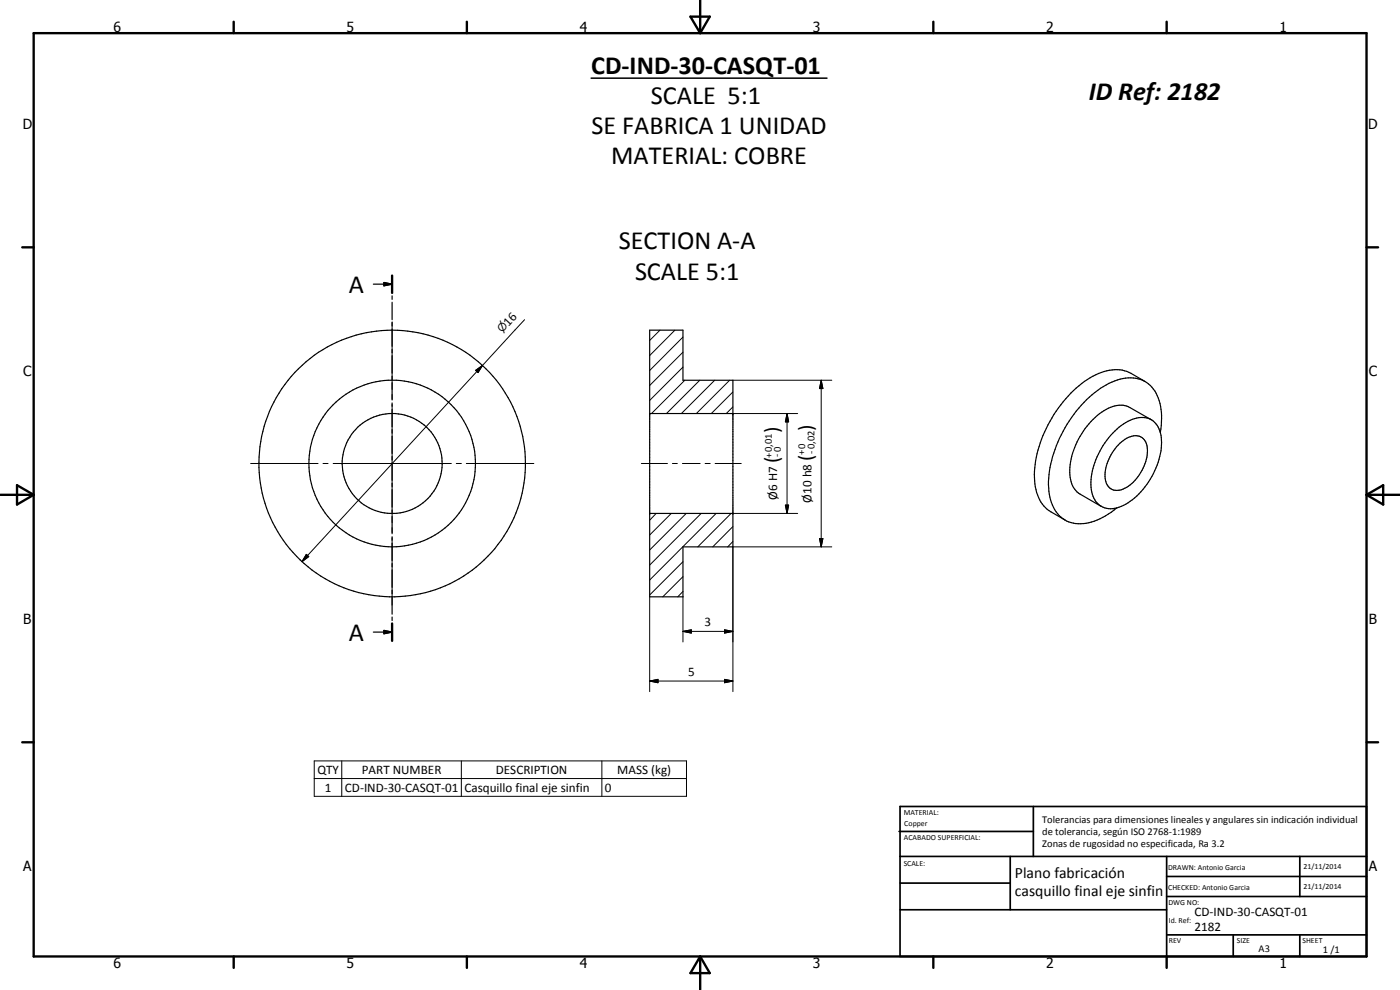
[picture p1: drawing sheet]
<svg xmlns="http://www.w3.org/2000/svg" width="420mm" height="297mm" viewBox="0 0 420 297" stroke-linecap="round" stroke-linejoin="round" font-family="sans-serif">
<g fill="none" stroke="#000" stroke-width=".35">
<path d="M112 85.3h5.7M115.2 84.8l2.5 .5-2.5 .5zM117.7 82.7v5.2M117.7 88.8v1M117.7 90.7v5.2M117.7 96.8v1M117.7 98.7v5.2M195 99.1h10v15h15v50h-15v15h-10zM117.7 104.8v1.1M117.7 106.7v5.3M117.7 112.9v1M117.7 114.8v5.2"/>
<path d="M343.7 114.5l-4.3-2.5a12.1 12.1 0 0 0-11.4 .9 37.6 37.6 0 0 0-17.2 25.4 16.5 16.5 0 0 0 2.5 13.5l1.5 1.4 4.8 2.8M117.7 120.9v1M117.7 122.8v5.3M117.7 128.9v1.1M117.7 130.9v5.2M117.7 136.9v1.1M117.7 138.9v5.2M195 124.1h25M333.9 130a12.2 12.2 0 0 1 9.7-4.7 6.3 6.3 0 0 1 5 6.7 22.6 22.6 0 0 1-12.1 19.9 6 6 0 0 1-9-5 21.9 21.9 0 0 1 6.4-16.9zM336.1 133a5.6 5.6 0 0 1 6.6-1.7 6.4 6.4 0 0 1 1.2 7.2 11.8 11.8 0 0 1-8.3 8.6 3.7 3.7 0 0 1-4-4.2 14.5 14.5 0 0 1 4.5-9.9zM345.5 125.9l-6.4-3.6a7.9 7.9 0 0 0-8.4 1.4 22.6 22.6 0 0 0-9.5 19.6 6.5 6.5 0 0 0 2.9 5l6.4 3.6M348.2 129.8a16.4 16.4 0 0 0-2.5-13.6 9.6 9.6 0 0 0-11.2-1.9 31.8 31.8 0 0 0-15.4 15.1 28.9 28.9 0 0 0-3.8 20.6 9 9 0 0 0 11.5 6.8 20.9 20.9 0 0 0 8.4-4.4"/>
<path d="M117.7 145v1M117.7 146.9v5.2M117.7 153v1.1M117.7 154.9v5.2M195 154.1h25M117.7 161v1.1M117.7 163v5.2M117.7 169.1v1M117.7 171v5.2M117.7 177.1v1.1M117.7 179v5.3M112 189.7h5.7"/>
<path d="M115.2 189.1l2.5 .6-2.5 .5zM117.7 185.1v1.1M117.7 187.1v5.2"/>
<circle cx="117.7" cy="139.1" r="25"/>
<circle cx="117.7" cy="139.1" r="40"/>
<circle cx="117.7" cy="139" r="15"/>
</g>
<path d="M177.4 23.5h70.8" fill="none" stroke="#000" stroke-width=".46"/>
<g fill="#000">
<circle cx="195" cy="124.1" r=".18"/>
<circle cx="220" cy="124.1" r=".18"/>
<circle cx="195" cy="154.1" r=".18"/>
<circle cx="220" cy="154.1" r=".18"/>
</g>
<g fill="none" stroke="#000" stroke-width=".71">
<path d="M10.1 9.9h400v277.1h-400zM70.1 6.5v3.4M140.1 6.5v3.4M207.2 5h5.8l-2.9 4.9zM210.1 0v9.9M280.1 6.5v3.4M350.1 6.5v3.4M6.7 74.2h3.4M410.1 74.2h3.5M117.7 82.7v5.2M.1 148.5h10M5.1 145.6l5 2.9-5 2.9z"/>
<path d="M410.1 148.5h10M410.1 148.5l5-2.9v5.8zM117.7 187.1v5.2M6.7 222.7h3.4M410.1 222.7h3.5M70.1 287v3.4M140.1 287v3.4M210.1 287v10M210.1 287l2.9 5h-5.8zM280.1 287v3.4M350.1 287v3.4"/>
</g>
<g fill="none" stroke="#000" stroke-width=".51">
<path d="M269.8 249.5h40.3M270.1 242h140v45h-140zM270.1 257h140M303.2 257v16M310.1 242v15M350.1 257v30M390.1 257v12M270.1 265h33.1M270.1 273h80M350.1 269h60M350.1 263h60M350.1 280.5h60"/>
<path d="M370.1 280.5v6.5M390.1 280.5v6.5"/>
</g>
<path d="M115.2 84.8l2.5 .5-2.5 .5zM142.7 111.1l2.1-1.5-1.3 2.2zM246.5 114.1l.5 2.5h-1.1zM236.2 124.1l.5 2.5h-1zM235.7 151.6h1l-.5 2.5zM91.9 166.3l.8 .7-2.1 1.5zM245.9 161.6h1.1l-.5 2.5zM115.2 189.1l2.5 .6-2.5 .5zM205 189.4l2.5-.4v.9zM217.5 189l2.5 .4-2.5 .5zM195 204.3l2.5-.5v1.1zM217.5 203.8l2.5 .5-2.5 .6z" fill="#000"/>
<g fill="none" stroke="#000" stroke-width=".3">
<path d="M117.7 96.6v20.2M157.4 95.9l-12.6 13.7M198.1 99.1l-3.1 3.1M202.6 99.1l-7.6 7.6M117.7 118.3v1.5M142.7 111.1l2.1-1.5-1.3 2.2zM144.8 109.6l-54.2 58.9M205 110.2l-10 9.9M205 105.7l-10 10M205 101.1l-10 10.1M205.5 114.1l-10 10M210 114.1l-10 10"/>
<path d="M214.5 114.1l-10 10M219 114.1l-10 10M220 117.6l-6.5 6.5M220 114.1h29.6M246.5 114.1l.5 2.5h-1.1zM246.5 114.1v50M75.2 139.1h20.3M96.9 139.1h1.6M100 139.1h35.5M117.7 121.3v35.5M136.9 139.1h1.6M139.9 139.1h20.3"/>
<path d="M192.5 139.1h7.8M201.8 139.1h1.5M204.8 139.1h5.3M211.6 139.1h1.5M214.6 139.1h7.9M220 122.1l-2 2M220 124.1h19.4M236.2 124.1l.5 2.5h-1zM236.2 124.1v30M117.7 158.3v1.5M196.9 154.1l-1.9 2M201.5 154.1l-6.5 6.4"/>
<path d="M205.9 154.1l-10.9 10.9M210.4 154.1l-15.4 15.4M214.9 154.1l-19.9 19.9M219.4 154.1l-10 10M220 158l-6.1 6.1M220 154.1h19.4M235.7 151.6h1l-.5 2.5zM91.9 166.3l.8 .7-2.1 1.5zM117.7 161.3v20.3M195 179.1v28.4M205 177.5l-1.6 1.6M205 173l-6.1 6.1"/>
<path d="M205 168.5l-10 10M205 179.1v13.5M220 162.5l-1.6 1.6M245.9 161.6h1.1l-.5 2.5zM249.6 164.1h-29.6v43.4M205 189.4l2.5-.4v.9zM205 189.4h15M217.5 189l2.5 .4-2.5 .5zM195 204.3l2.5-.5v1.1zM195 204.3h25M217.5 203.8l2.5 .5-2.5 .6zM94.3 228.3h111.7v10.6h-111.7z"/>
<path d="M94.3 233.6h111.7M102.6 228.3v10.6M138.5 228.3v10.6M180.6 228.3v10.6"/>
</g>
<g font-size="7.9">
<text x="177.4" y="22.4">CD-IND-30-CASQT-01</text>
<text x="195.3" y="31.3">SCALE 5:1</text>
<text x="326.8" y="30.1">ID Ref: 2182</text>
<text x="177.5" y="40.3">SE FABRICA 1 UNIDAD</text>
<text x="183.4" y="49.3">MATERIAL: COBRE</text>
<text x="185.7" y="74.8">SECTION A-A</text>
<text x="190.6" y="83.9">SCALE 5:1</text>
<text x="104.7" y="87.8">A</text>
<text x="104.7" y="192.2">A</text>
</g>
<g font-size="6.3">
<text x="233.6" y="130" transform="rotate(-90 233.6 130)">)</text>
<text x="243.9" y="129.2" transform="rotate(-90 243.9 129.2)">)</text>
<text x="233.6" y="139" transform="rotate(-90 233.6 139)">(</text>
<text x="243.9" y="138.2" transform="rotate(-90 243.9 138.2)">(</text>
</g>
<g font-size="4.7">
<text x="304.6" y="263.5">Plano fabricación</text>
<text x="304.6" y="268.9">casquillo final eje sinfin</text>
</g>
<g font-size="4.2">
<text x="34" y="9.6">6</text>
<text x="104" y="9.6">5</text>
<text x="174" y="9.6">4</text>
<text x="244" y="9.6">3</text>
<text x="314" y="9.6">2</text>
<text x="384" y="9.6">1</text>
<text x="6.8" y="38.7">D</text>
<text x="410.6" y="38.7">D</text>
<text x="7" y="112.9">C</text>
<text x="410.8" y="112.9">C</text>
<text x="7" y="187.1">B</text>
<text x="410.8" y="187.1">B</text>
<text x="7" y="261.4">A</text>
<text x="410.8" y="261.4">A</text>
<text x="34" y="290.4">6</text>
<text x="104" y="290.4">5</text>
<text x="174" y="290.4">4</text>
<text x="244" y="290.4">3</text>
<text x="314" y="290.4">2</text>
<text x="384" y="290.4">1</text>
</g>
<g font-size="3.9">
<text x="152.6" y="98" transform="rotate(-47 152.6 98)">16</text>
<text x="233.2" y="150" transform="rotate(-90 233.2 150)">Ø6 H7</text>
<text x="243.5" y="150.9" transform="rotate(-90 243.5 150.9)">Ø10 h8</text>
<text x="211.4" y="187.9">3</text>
<text x="206.5" y="202.8">5</text>
<text x="95.2" y="232.2">QTY</text>
<text x="108.6" y="232.2">PART NUMBER</text>
<text x="148.8" y="232.2">DESCRIPTION</text>
<text x="185.2" y="232.3">MASS (kg)</text>
<text x="97.5" y="237.5">1</text>
<text x="103.5" y="237.5">CD-IND-30-CASQT-01</text>
<text x="139.4" y="237.6">Casquillo final eje sinfin</text>
<text x="181.6" y="237.5">0</text>
<text x="358.5" y="275">CD-IND-30-CASQT-01</text>
<text x="358.5" y="279.4">2182</text>
</g>
<text font-size="3.3" x="150.7" y="100" transform="rotate(-47 150.7 100)">⌀</text>
<g font-size="3.1">
<text x="231.7" y="137.4" transform="rotate(-90 231.7 137.4)">+0,01</text>
<text x="234.2" y="137.1" transform="rotate(-90 234.2 137.1)">-0</text>
<text x="241.6" y="136.6" transform="rotate(-90 241.6 136.6)">+0</text>
<text x="244.4" y="136.3" transform="rotate(-90 244.4 136.3)">-0,02</text>
<text x="312.7" y="246.8">Tolerancias para dimensiones lineales y angulares sin indicación individual</text>
<text x="312.7" y="250.4">de tolerancia, según ISO 2768-1:1989</text>
<text x="312.7" y="254">Zonas de rugosidad no especificada, Ra 3.2</text>
<text x="377.7" y="285.6">A3</text>
<text x="397" y="285.9">1 /1</text>
</g>
<g font-size="2.4">
<text x="271.2" y="244.4">MATERIAL:</text>
<text x="271.3" y="252">ACABADO SUPERFICIAL:</text>
<text x="271.4" y="247.9">Copper</text>
<text x="271.2" y="259.7">SCALE:</text>
<text x="350.6" y="260.9">DRAWN: Antonio Garcia</text>
<text x="391.2" y="260.6">21/11/2014</text>
<text x="350.6" y="267">CHECKED: Antonio Garcia</text>
<text x="391.2" y="266.7">21/11/2014</text>
<text x="350.6" y="271.4">DWG NO:</text>
<text x="350.8" y="276.9">Id. Ref:</text>
<text x="350.8" y="282.8">REV</text>
<text x="371.2" y="282.9">SIZE</text>
<text x="390.9" y="282.9">SHEET</text>
</g>
</svg>
